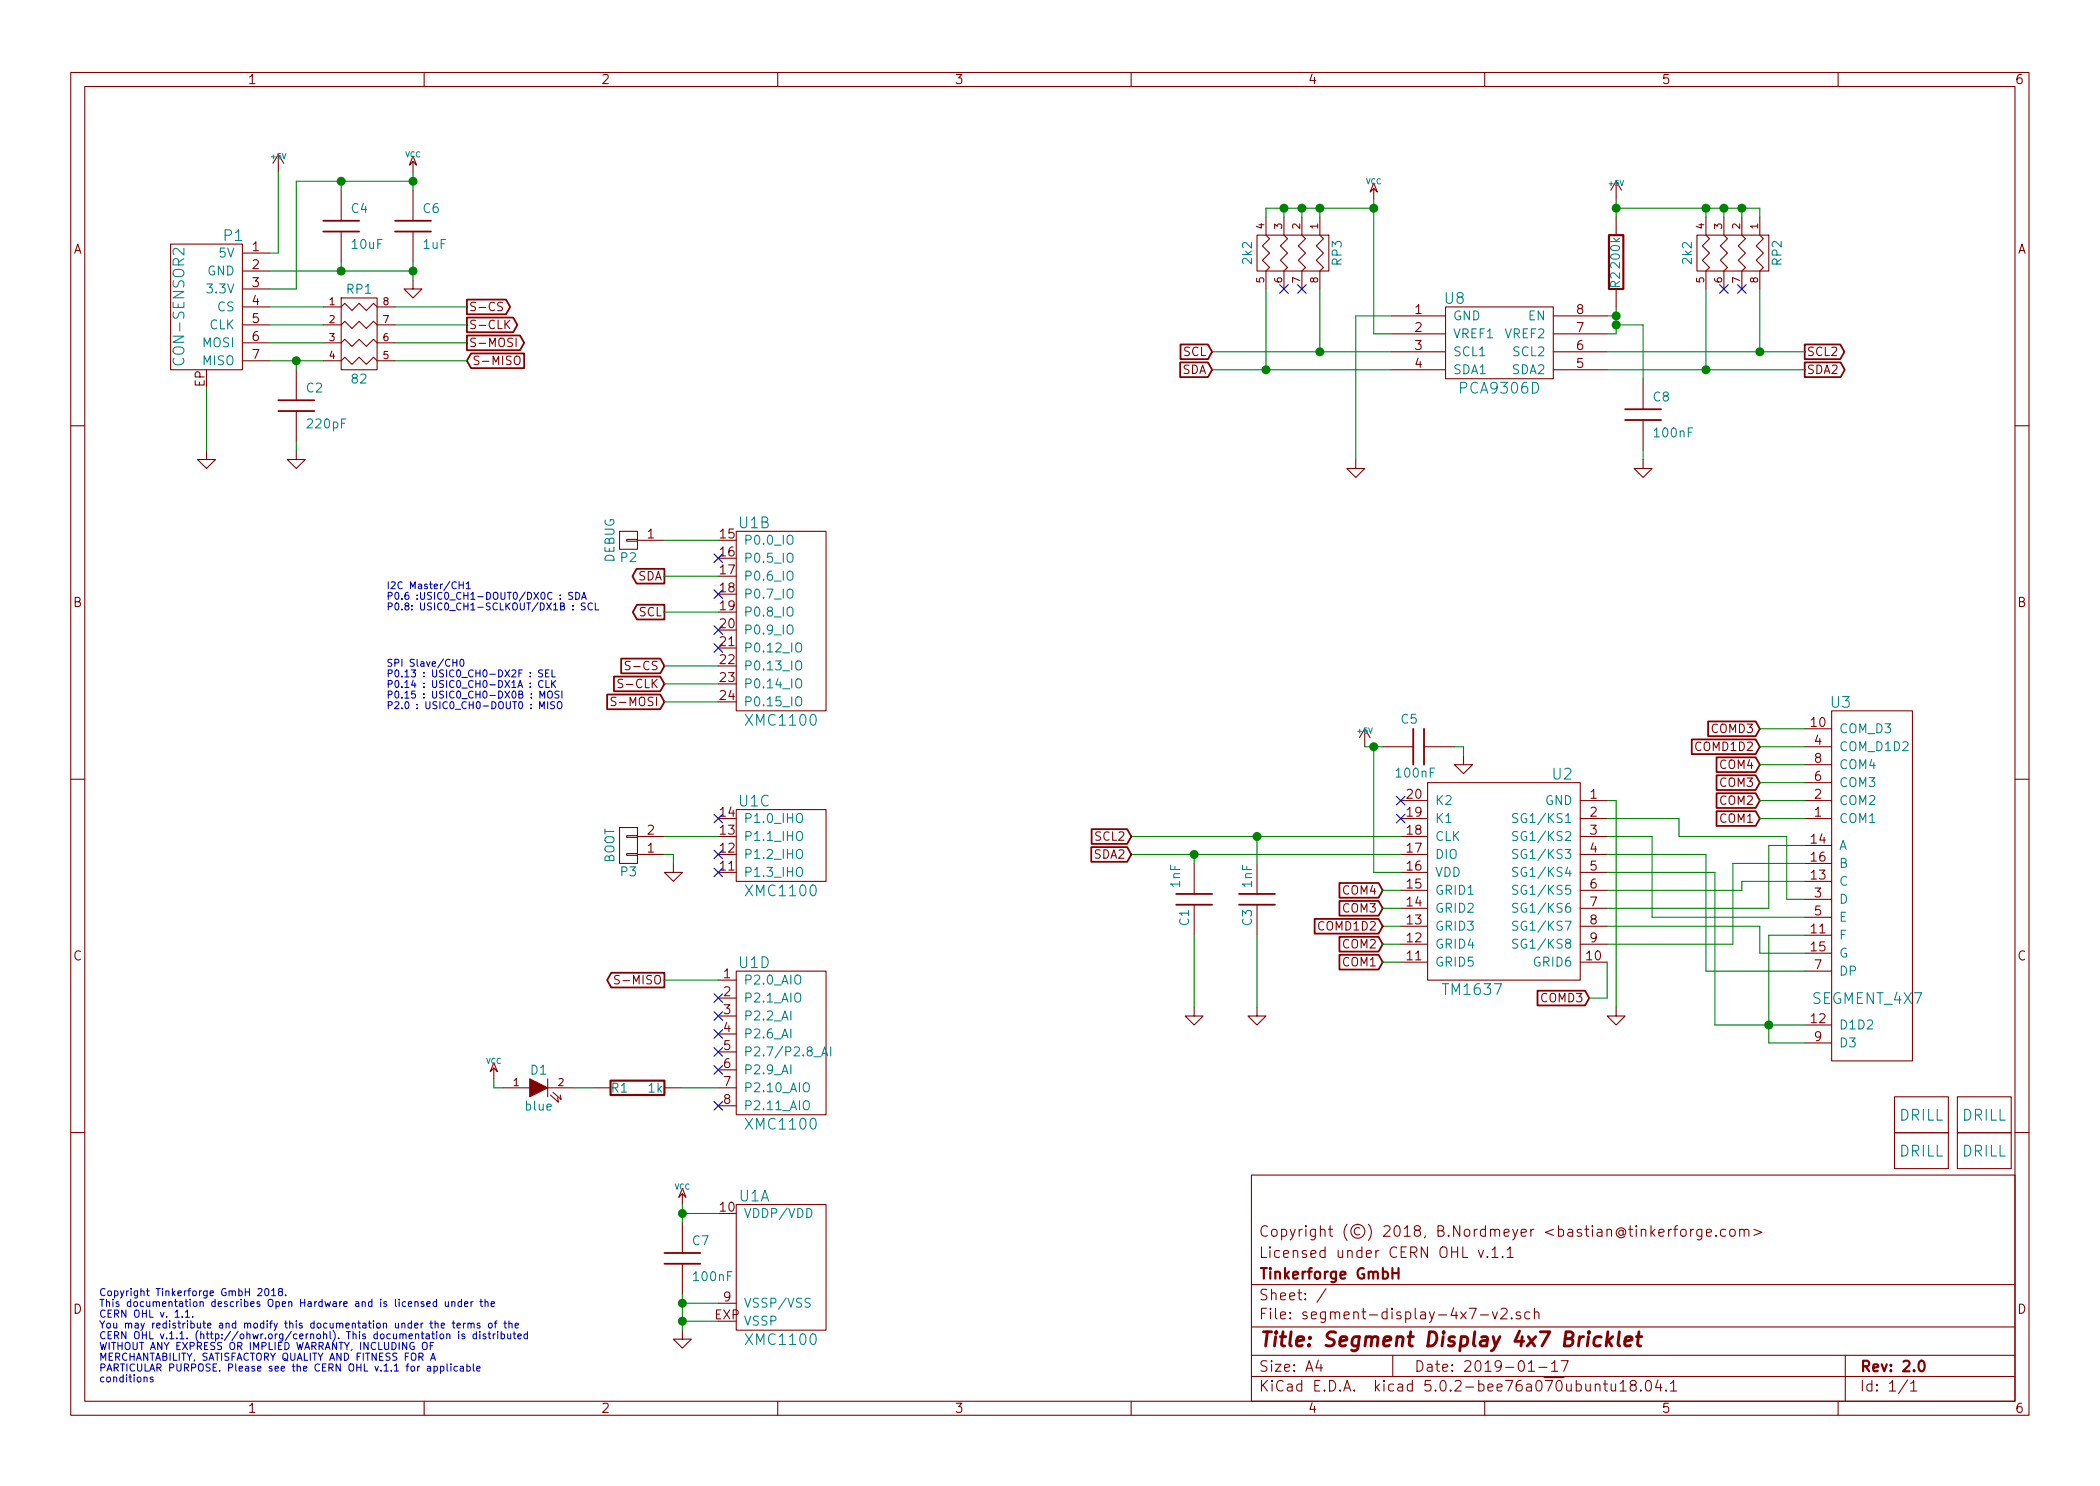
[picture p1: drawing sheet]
EESchema Schematic File Version 4
EELAYER 26 0
EELAYER END
$Descr A4 11693 8268
encoding utf-8
Sheet 1 1
Title "Segment Display 4x7 Bricklet"
Date "2019-01-17"
Rev "2.0"
Comp "Tinkerforge GmbH"
Comment1 "Licensed under CERN OHL v.1.1"
Comment2 "Copyright (©) 2018, B.Nordmeyer <bastian@tinkerforge.com>"
Comment3 ""
Comment4 ""
$EndDescr
Text Notes 550  7700 0    40   ~ 0
Copyright Tinkerforge GmbH 2018.\nThis documentation describes Open Hardware and is licensed under the\nCERN OHL v. 1.1.\nYou may redistribute and modify this documentation under the terms of the\nCERN OHL v.1.1. (http://ohwr.org/cernohl). This documentation is distributed\nWITHOUT ANY EXPRESS OR IMPLIED WARRANTY, INCLUDING OF\nMERCHANTABILITY, SATISFACTORY QUALITY AND FITNESS FOR A\nPARTICULAR PURPOSE. Please see the CERN OHL v.1.1 for applicable\nconditions\n
$Comp
L tinkerforge:DRILL U4
U 1 1
P 10700 6200
F 0 "U4" H 10750 6250 60  0001 C CNN
F 1 "DRILL" H 10700 6200 60  0000 C CNN
F 2 "kicad-libraries:DRILL_NP" H 10700 6200 60  0001 C CNN
F 3 "" H 10700 6200 60  0001 C CNN
	1    10700 6200
	1    0    0    -1  
$EndComp
$Comp
L tinkerforge:DRILL U5
U 1 1
P 10700 6400
F 0 "U5" H 10750 6450 60  0001 C CNN
F 1 "DRILL" H 10700 6400 60  0000 C CNN
F 2 "kicad-libraries:DRILL_NP" H 10700 6400 60  0001 C CNN
F 3 "" H 10700 6400 60  0001 C CNN
	1    10700 6400
	1    0    0    -1  
$EndComp
$Comp
L tinkerforge:DRILL U7
U 1 1
P 11050 6400
F 0 "U7" H 11100 6450 60  0001 C CNN
F 1 "DRILL" H 11050 6400 60  0000 C CNN
F 2 "kicad-libraries:DRILL_NP" H 11050 6400 60  0001 C CNN
F 3 "" H 11050 6400 60  0001 C CNN
	1    11050 6400
	1    0    0    -1  
$EndComp
$Comp
L tinkerforge:DRILL U6
U 1 1
P 11050 6200
F 0 "U6" H 11100 6250 60  0001 C CNN
F 1 "DRILL" H 11050 6200 60  0000 C CNN
F 2 "kicad-libraries:DRILL_NP" H 11050 6200 60  0001 C CNN
F 3 "" H 11050 6200 60  0001 C CNN
	1    11050 6200
	1    0    0    -1  
$EndComp
$Comp
L tinkerforge:SEGMENT_4X7_2 U3
U 1 1
P 10400 3950
F 0 "U3" H 10250 4000 60  0000 C CNN
F 1 "SEGMENT_4X7" H 10400 2350 60  0000 C CNN
F 2 "kicad-libraries:SEGMENT_4X7" H 10400 3950 60  0001 C CNN
F 3 "" H 10400 3950 60  0000 C CNN
	1    10400 3950
	1    0    0    -1  
$EndComp
$Comp
L tinkerforge:TM1637 U2
U 1 1
P 8350 4750
F 0 "U2" H 8000 5200 60  0000 C CNN
F 1 "TM1637" H 8500 4000 60  0000 C CNN
F 2 "kicad-libraries:SOP20" H 8350 4750 60  0001 C CNN
F 3 "" H 8350 4750 60  0000 C CNN
	1    8350 4750
	-1   0    0    -1  
$EndComp
NoConn ~ 7800 4450
NoConn ~ 7800 4550
Text GLabel 7700 5350 0    47   Input ~ 0
COM1
Text GLabel 7700 5250 0    47   Input ~ 0
COM2
Text GLabel 7700 5050 0    47   Input ~ 0
COM3
Text GLabel 7700 4950 0    47   Input ~ 0
COM4
Text GLabel 9800 4550 0    47   Input ~ 0
COM1
Text GLabel 9800 4250 0    47   Input ~ 0
COM4
Text GLabel 9800 4350 0    47   Input ~ 0
COM3
Text GLabel 9800 4450 0    47   Input ~ 0
COM2
$Comp
L tinkerforge:GND #PWR01
U 1 1
P 9000 5600
F 0 "#PWR01" H 9000 5600 30  0001 C CNN
F 1 "GND" H 9000 5530 30  0001 C CNN
F 2 "" H 9000 5600 60  0001 C CNN
F 3 "" H 9000 5600 60  0001 C CNN
	1    9000 5600
	1    0    0    -1  
$EndComp
$Comp
L tinkerforge:+5V #PWR02
U 1 1
P 7600 4150
F 0 "#PWR02" H 7600 4240 20  0001 C CNN
F 1 "+5V" H 7600 4240 30  0000 C CNN
F 2 "" H 7600 4150 60  0000 C CNN
F 3 "" H 7600 4150 60  0000 C CNN
	1    7600 4150
	1    0    0    -1  
$EndComp
$Comp
L tinkerforge:C C5
U 1 1
P 7900 4150
F 0 "C5" V 8050 4150 50  0000 L CNN
F 1 "100nF" V 7750 4050 50  0000 L CNN
F 2 "kicad-libraries:C0603F" H 7900 4150 60  0001 C CNN
F 3 "" H 7900 4150 60  0001 C CNN
	1    7900 4150
	0    -1   -1   0   
$EndComp
$Comp
L tinkerforge:GND #PWR03
U 1 1
P 8150 4200
F 0 "#PWR03" H 8150 4200 30  0001 C CNN
F 1 "GND" H 8150 4130 30  0001 C CNN
F 2 "" H 8150 4200 60  0001 C CNN
F 3 "" H 8150 4200 60  0001 C CNN
	1    8150 4200
	1    0    0    -1  
$EndComp
$Comp
L tinkerforge:C C1
U 1 1
P 6650 5000
F 0 "C1" V 6700 5050 50  0000 L CNN
F 1 "1nF" V 6750 4800 50  0000 L CNN
F 2 "kicad-libraries:C0603F" H 6650 5000 60  0001 C CNN
F 3 "" H 6650 5000 60  0001 C CNN
	1    6650 5000
	-1   0    0    1   
$EndComp
$Comp
L tinkerforge:GND #PWR04
U 1 1
P 6650 5600
F 0 "#PWR04" H 6650 5600 30  0001 C CNN
F 1 "GND" H 6650 5530 30  0001 C CNN
F 2 "" H 6650 5600 60  0001 C CNN
F 3 "" H 6650 5600 60  0001 C CNN
	1    6650 5600
	1    0    0    -1  
$EndComp
$Comp
L tinkerforge:GND #PWR05
U 1 1
P 7000 5600
F 0 "#PWR05" H 7000 5600 30  0001 C CNN
F 1 "GND" H 7000 5530 30  0001 C CNN
F 2 "" H 7000 5600 60  0001 C CNN
F 3 "" H 7000 5600 60  0001 C CNN
	1    7000 5600
	1    0    0    -1  
$EndComp
$Comp
L tinkerforge:C C3
U 1 1
P 7000 5000
F 0 "C3" V 7050 5050 50  0000 L CNN
F 1 "1nF" V 7050 4800 50  0000 L CNN
F 2 "kicad-libraries:C0603F" H 7000 5000 60  0001 C CNN
F 3 "" H 7000 5000 60  0001 C CNN
	1    7000 5000
	-1   0    0    1   
$EndComp
$Comp
L tinkerforge:GND #PWR06
U 1 1
P 1150 2500
F 0 "#PWR06" H 1150 2500 30  0001 C CNN
F 1 "GND" H 1150 2430 30  0001 C CNN
F 2 "" H 1150 2500 60  0001 C CNN
F 3 "" H 1150 2500 60  0001 C CNN
	1    1150 2500
	1    0    0    -1  
$EndComp
$Comp
L tinkerforge:VCC #PWR07
U 1 1
P 2300 950
F 0 "#PWR07" H 2300 1050 30  0001 C CNN
F 1 "VCC" H 2300 1050 30  0000 C CNN
F 2 "" H 2300 950 60  0001 C CNN
F 3 "" H 2300 950 60  0001 C CNN
	1    2300 950 
	1    0    0    -1  
$EndComp
$Comp
L tinkerforge:CON-SENSOR2 P1
U 1 1
P 1150 1700
F 0 "P1" H 1000 2100 60  0000 C CNN
F 1 "CON-SENSOR2" V 1300 1700 60  0000 C CNN
F 2 "kicad-libraries:CON-SENSOR2" H 1250 1550 60  0001 C CNN
F 3 "" H 1250 1550 60  0000 C CNN
	1    1150 1700
	-1   0    0    -1  
$EndComp
$Comp
L tinkerforge:C C4
U 1 1
P 1900 1250
F 0 "C4" H 1950 1350 50  0000 L CNN
F 1 "10uF" H 1950 1150 50  0000 L CNN
F 2 "kicad-libraries:C0805" H 1900 1250 60  0001 C CNN
F 3 "" H 1900 1250 60  0000 C CNN
	1    1900 1250
	1    0    0    -1  
$EndComp
$Comp
L tinkerforge:C C6
U 1 1
P 2300 1250
F 0 "C6" H 2350 1350 50  0000 L CNN
F 1 "1uF" H 2350 1150 50  0000 L CNN
F 2 "kicad-libraries:C0603F" H 2300 1250 60  0001 C CNN
F 3 "" H 2300 1250 60  0000 C CNN
	1    2300 1250
	1    0    0    -1  
$EndComp
$Comp
L tinkerforge:GND #PWR08
U 1 1
P 2300 1550
F 0 "#PWR08" H 2300 1550 30  0001 C CNN
F 1 "GND" H 2300 1480 30  0001 C CNN
F 2 "" H 2300 1550 60  0001 C CNN
F 3 "" H 2300 1550 60  0001 C CNN
	1    2300 1550
	1    0    0    -1  
$EndComp
$Comp
L tinkerforge:+5V #PWR09
U 1 1
P 1550 950
F 0 "#PWR09" H 1550 1040 20  0001 C CNN
F 1 "+5V" H 1550 1040 30  0000 C CNN
F 2 "" H 1550 950 60  0000 C CNN
F 3 "" H 1550 950 60  0000 C CNN
	1    1550 950 
	1    0    0    -1  
$EndComp
$Comp
L tinkerforge:R_PACK4 RP1
U 1 1
P 2000 2050
F 0 "RP1" H 2000 2500 50  0000 C CNN
F 1 "82" H 2000 2000 50  0000 C CNN
F 2 "kicad-libraries:4X0402" H 2000 2050 50  0001 C CNN
F 3 "" H 2000 2050 50  0000 C CNN
	1    2000 2050
	1    0    0    -1  
$EndComp
$Comp
L tinkerforge:C C2
U 1 1
P 1650 2250
F 0 "C2" H 1700 2350 50  0000 L CNN
F 1 "220pF" H 1700 2150 50  0000 L CNN
F 2 "kicad-libraries:C0402F" H 1650 2250 60  0001 C CNN
F 3 "" H 1650 2250 60  0000 C CNN
	1    1650 2250
	1    0    0    -1  
$EndComp
Text GLabel 2600 1700 2    47   Output ~ 0
S-CS
Text GLabel 2600 1800 2    47   Output ~ 0
S-CLK
Text GLabel 2600 1900 2    47   Output ~ 0
S-MOSI
Text GLabel 2600 2000 2    47   Input ~ 0
S-MISO
$Comp
L tinkerforge:GND #PWR010
U 1 1
P 1650 2500
F 0 "#PWR010" H 1650 2500 30  0001 C CNN
F 1 "GND" H 1650 2430 30  0001 C CNN
F 2 "" H 1650 2500 60  0001 C CNN
F 3 "" H 1650 2500 60  0001 C CNN
	1    1650 2500
	1    0    0    -1  
$EndComp
$Comp
L tinkerforge:XMC1XXX24 U1
U 1 1
P 4350 7050
F 0 "U1" H 4200 7450 60  0000 C CNN
F 1 "XMC1100" H 4350 6650 60  0000 C CNN
F 2 "kicad-libraries:QFN24-4x4mm-0.5mm" H 4500 7800 60  0001 C CNN
F 3 "" H 4500 7800 60  0000 C CNN
	1    4350 7050
	1    0    0    -1  
$EndComp
$Comp
L tinkerforge:XMC1XXX24 U1
U 2 1
P 4350 3450
F 0 "U1" H 4200 4000 60  0000 C CNN
F 1 "XMC1100" H 4350 2900 60  0000 C CNN
F 2 "kicad-libraries:QFN24-4x4mm-0.5mm" H 4500 4200 60  0001 C CNN
F 3 "" H 4500 4200 60  0000 C CNN
	2    4350 3450
	1    0    0    -1  
$EndComp
$Comp
L tinkerforge:XMC1XXX24 U1
U 3 1
P 4350 4700
F 0 "U1" H 4200 4950 60  0000 C CNN
F 1 "XMC1100" H 4350 4450 60  0000 C CNN
F 2 "kicad-libraries:QFN24-4x4mm-0.5mm" H 4500 5450 60  0001 C CNN
F 3 "" H 4500 5450 60  0000 C CNN
	3    4350 4700
	1    0    0    -1  
$EndComp
$Comp
L tinkerforge:XMC1XXX24 U1
U 4 1
P 4350 5800
F 0 "U1" H 4200 6250 60  0000 C CNN
F 1 "XMC1100" H 4350 5350 60  0000 C CNN
F 2 "kicad-libraries:QFN24-4x4mm-0.5mm" H 4500 6550 60  0001 C CNN
F 3 "" H 4500 6550 60  0000 C CNN
	4    4350 5800
	1    0    0    -1  
$EndComp
Text Notes 2150 3400 0    39   ~ 0
I2C Master/CH1\nP0.6 :USIC0_CH1-DOUT0/DX0C : SDA\nP0.8: USIC0_CH1-SCLKOUT/DX1B : SCL
Text Notes 2150 3950 0    39   ~ 0
SPI Slave/CH0\nP0.13 : USIC0_CH0-DX2F : SEL\nP0.14 : USIC0_CH0-DX1A : CLK\nP0.15 : USIC0_CH0-DX0B : MOSI\nP2.0 : USIC0_CH0-DOUT0 : MISO
$Comp
L tinkerforge:C C7
U 1 1
P 3800 7000
F 0 "C7" H 3850 7100 50  0000 L CNN
F 1 "100nF" H 3850 6900 50  0000 L CNN
F 2 "kicad-libraries:C0603F" H 3800 7000 60  0001 C CNN
F 3 "" H 3800 7000 60  0000 C CNN
	1    3800 7000
	1    0    0    -1  
$EndComp
$Comp
L tinkerforge:GND #PWR011
U 1 1
P 3800 7400
F 0 "#PWR011" H 3800 7400 30  0001 C CNN
F 1 "GND" H 3800 7330 30  0001 C CNN
F 2 "" H 3800 7400 60  0001 C CNN
F 3 "" H 3800 7400 60  0001 C CNN
	1    3800 7400
	1    0    0    -1  
$EndComp
$Comp
L tinkerforge:VCC #PWR012
U 1 1
P 3800 6700
F 0 "#PWR012" H 3800 6800 30  0001 C CNN
F 1 "VCC" H 3800 6800 30  0000 C CNN
F 2 "" H 3800 6700 60  0001 C CNN
F 3 "" H 3800 6700 60  0001 C CNN
	1    3800 6700
	1    0    0    -1  
$EndComp
NoConn ~ 4000 4850
NoConn ~ 4000 4750
NoConn ~ 4000 4550
Text GLabel 3700 3700 0    47   Input ~ 0
S-CS
Text GLabel 3700 3800 0    47   Input ~ 0
S-CLK
Text GLabel 3700 3900 0    47   Input ~ 0
S-MOSI
Text GLabel 3700 5450 0    47   Output ~ 0
S-MISO
Text GLabel 3700 3400 0    47   Output ~ 0
SCL
Text GLabel 3700 3200 0    47   Output ~ 0
SDA
$Comp
L tinkerforge:CONN_01X01 P2
U 1 1
P 3500 3000
F 0 "P2" H 3500 3100 50  0000 C CNN
F 1 "DEBUG" V 3600 3000 50  0000 C CNN
F 2 "kicad-libraries:DEBUG_PAD" H 3500 3000 50  0001 C CNN
F 3 "" H 3500 3000 50  0000 C CNN
	1    3500 3000
	-1   0    0    1   
$EndComp
NoConn ~ 4000 3600
NoConn ~ 4000 3500
NoConn ~ 4000 3300
NoConn ~ 4000 3100
NoConn ~ 4000 5550
NoConn ~ 4000 5650
NoConn ~ 4000 5850
NoConn ~ 4000 5950
NoConn ~ 4000 6150
$Comp
L tinkerforge:CONN_01X02 P3
U 1 1
P 3500 4700
F 0 "P3" H 3500 4850 50  0000 C CNN
F 1 "BOOT" V 3600 4700 50  0000 C CNN
F 2 "kicad-libraries:SolderJumper" H 3500 4700 50  0001 C CNN
F 3 "" H 3500 4700 50  0000 C CNN
	1    3500 4700
	-1   0    0    1   
$EndComp
$Comp
L tinkerforge:GND #PWR013
U 1 1
P 3750 4800
F 0 "#PWR013" H 3750 4800 30  0001 C CNN
F 1 "GND" H 3750 4730 30  0001 C CNN
F 2 "" H 3750 4800 60  0001 C CNN
F 3 "" H 3750 4800 60  0001 C CNN
	1    3750 4800
	1    0    0    -1  
$EndComp
$Comp
L tinkerforge:R R1
U 1 1
P 3550 6050
F 0 "R1" V 3550 5950 50  0000 C CNN
F 1 "1k" V 3550 6150 50  0000 C CNN
F 2 "kicad-libraries:R0603F" H 3550 6050 60  0001 C CNN
F 3 "" H 3550 6050 60  0000 C CNN
	1    3550 6050
	0    1    1    0   
$EndComp
$Comp
L tinkerforge:LED D1
U 1 1
P 3000 6050
F 0 "D1" H 3000 6150 50  0000 C CNN
F 1 "blue" H 3000 5950 50  0000 C CNN
F 2 "kicad-libraries:D0603F" H 3000 6050 50  0001 C CNN
F 3 "" H 3000 6050 50  0000 C CNN
	1    3000 6050
	1    0    0    -1  
$EndComp
$Comp
L tinkerforge:VCC #PWR014
U 1 1
P 2750 6000
F 0 "#PWR014" H 2750 6100 30  0001 C CNN
F 1 "VCC" H 2750 6100 30  0000 C CNN
F 2 "" H 2750 6000 60  0001 C CNN
F 3 "" H 2750 6000 60  0001 C CNN
	1    2750 6000
	1    0    0    -1  
$EndComp
Text GLabel 6750 2050 0    47   Input ~ 0
SDA
Text GLabel 6750 1950 0    47   Input ~ 0
SCL
$Comp
L tinkerforge:PCA9306 U8
U 1 1
P 8350 1900
F 0 "U8" H 8100 2150 60  0000 C CNN
F 1 "PCA9306D" H 8350 1650 60  0000 C CNN
F 2 "kicad-libraries:SOIC8" H 8350 1900 60  0001 C CNN
F 3 "" H 8350 1900 60  0000 C CNN
	1    8350 1900
	1    0    0    -1  
$EndComp
$Comp
L tinkerforge:VCC #PWR015
U 1 1
P 7650 1100
F 0 "#PWR015" H 7650 1200 30  0001 C CNN
F 1 "VCC" H 7650 1200 30  0000 C CNN
F 2 "" H 7650 1100 60  0001 C CNN
F 3 "" H 7650 1100 60  0001 C CNN
	1    7650 1100
	1    0    0    -1  
$EndComp
$Comp
L tinkerforge:+5V #PWR016
U 1 1
P 9000 1100
F 0 "#PWR016" H 9000 1190 20  0001 C CNN
F 1 "+5V" H 9000 1190 30  0000 C CNN
F 2 "" H 9000 1100 60  0000 C CNN
F 3 "" H 9000 1100 60  0000 C CNN
	1    9000 1100
	1    0    0    -1  
$EndComp
$Comp
L tinkerforge:GND #PWR017
U 1 1
P 7550 2550
F 0 "#PWR017" H 7550 2550 30  0001 C CNN
F 1 "GND" H 7550 2480 30  0001 C CNN
F 2 "" H 7550 2550 60  0001 C CNN
F 3 "" H 7550 2550 60  0001 C CNN
	1    7550 2550
	1    0    0    -1  
$EndComp
$Comp
L tinkerforge:R R2
U 1 1
P 9000 1450
F 0 "R2" V 9000 1550 50  0000 C CNN
F 1 "200k" V 9000 1400 50  0000 C CNN
F 2 "kicad-libraries:R0603F" H 9000 1450 60  0001 C CNN
F 3 "" H 9000 1450 60  0000 C CNN
	1    9000 1450
	-1   0    0    1   
$EndComp
$Comp
L tinkerforge:R_PACK4 RP2
U 1 1
P 9450 1400
F 0 "RP2" H 9450 1850 50  0000 C CNN
F 1 "2k2" H 9450 1350 50  0000 C CNN
F 2 "kicad-libraries:4X0402" H 9450 1400 50  0001 C CNN
F 3 "" H 9450 1400 50  0000 C CNN
	1    9450 1400
	0    1    1    0   
$EndComp
Text GLabel 10050 1950 2    47   Output ~ 0
SCL2
Text GLabel 10050 2050 2    47   Output ~ 0
SDA2
$Comp
L tinkerforge:C C8
U 1 1
P 9150 2300
F 0 "C8" H 9200 2400 50  0000 L CNN
F 1 "100nF" H 9200 2200 50  0000 L CNN
F 2 "kicad-libraries:C0603F" H 9150 2300 60  0001 C CNN
F 3 "" H 9150 2300 60  0000 C CNN
	1    9150 2300
	1    0    0    -1  
$EndComp
Wire Wire Line
	6300 4650 7000 4650
Wire Wire Line
	6300 4750 6650 4750
Wire Wire Line
	7700 4950 7800 4950
Wire Wire Line
	7800 5050 7700 5050
Wire Wire Line
	7700 5150 7800 5150
Wire Wire Line
	7800 5250 7700 5250
Wire Wire Line
	9800 4250 10050 4250
Wire Wire Line
	10050 4350 9800 4350
Wire Wire Line
	10050 4550 9800 4550
Wire Wire Line
	10050 5200 9850 5200
Wire Wire Line
	7600 4150 7650 4150
Wire Wire Line
	7800 4850 7650 4850
Wire Wire Line
	7650 4850 7650 4150
Connection ~ 7650 4150
Wire Wire Line
	1500 1700 1800 1700
Wire Wire Line
	2200 1700 2600 1700
Wire Wire Line
	2600 1800 2200 1800
Wire Wire Line
	2200 1900 2600 1900
Wire Wire Line
	2600 2000 2200 2000
Wire Wire Line
	1800 2000 1650 2000
Wire Wire Line
	1650 2500 1650 2450
Wire Wire Line
	1150 2150 1150 2500
Wire Wire Line
	1650 2000 1650 2050
Connection ~ 1650 2000
Wire Wire Line
	1500 1800 1800 1800
Wire Wire Line
	1800 1900 1500 1900
Wire Wire Line
	1500 1600 1650 1600
Wire Wire Line
	1650 1600 1650 1000
Wire Wire Line
	1650 1000 1900 1000
Wire Wire Line
	2300 950  2300 1000
Connection ~ 2300 1000
Wire Wire Line
	1900 1050 1900 1000
Connection ~ 1900 1000
Wire Wire Line
	1500 1500 1900 1500
Wire Wire Line
	2300 1450 2300 1500
Connection ~ 2300 1500
Wire Wire Line
	1900 1450 1900 1500
Connection ~ 1900 1500
Wire Wire Line
	1500 1400 1550 1400
Wire Wire Line
	1550 1400 1550 950 
Wire Wire Line
	3800 6800 3800 6750
Wire Wire Line
	4000 6750 3800 6750
Connection ~ 3800 6750
Wire Wire Line
	3800 7200 3800 7250
Wire Wire Line
	4000 7350 3800 7350
Connection ~ 3800 7350
Wire Wire Line
	4000 7250 3800 7250
Connection ~ 3800 7250
Wire Wire Line
	3700 3000 4000 3000
Wire Wire Line
	4000 3200 3700 3200
Wire Wire Line
	3700 3400 4000 3400
Wire Wire Line
	3700 3700 4000 3700
Wire Wire Line
	4000 3800 3700 3800
Wire Wire Line
	3700 3900 4000 3900
Wire Wire Line
	2750 6000 2750 6050
Wire Wire Line
	2750 6050 2800 6050
Wire Wire Line
	3200 6050 3300 6050
Wire Wire Line
	3800 6050 4000 6050
Wire Wire Line
	4000 5450 3700 5450
Wire Wire Line
	6750 2050 7050 2050
Wire Wire Line
	6750 1950 7350 1950
Wire Wire Line
	7550 1750 7750 1750
Wire Wire Line
	7550 1750 7550 2550
Wire Wire Line
	7650 1850 7750 1850
Wire Wire Line
	7650 1100 7650 1150
Wire Wire Line
	9000 1700 9000 1750
Wire Wire Line
	9000 1750 8950 1750
Wire Wire Line
	9000 1100 9000 1150
Wire Wire Line
	9000 1150 9500 1150
Wire Wire Line
	9800 1150 9800 1200
Connection ~ 9000 1150
Wire Wire Line
	9700 1200 9700 1150
Connection ~ 9700 1150
Wire Wire Line
	9600 1200 9600 1150
Connection ~ 9600 1150
Wire Wire Line
	9500 1200 9500 1150
Connection ~ 9500 1150
Wire Wire Line
	8950 2050 9500 2050
Wire Wire Line
	10050 1950 9800 1950
Wire Wire Line
	9000 1850 8950 1850
Connection ~ 9000 1750
Wire Wire Line
	9500 1600 9500 2050
Connection ~ 9500 2050
Wire Wire Line
	9800 1600 9800 1950
Connection ~ 9800 1950
Wire Wire Line
	9150 2100 9150 1800
Wire Wire Line
	9150 1800 9000 1800
Connection ~ 9000 1800
Wire Wire Line
	9150 2500 9150 2550
$Comp
L tinkerforge:GND #PWR018
U 1 1
P 9150 2550
F 0 "#PWR018" H 9150 2550 30  0001 C CNN
F 1 "GND" H 9150 2480 30  0001 C CNN
F 2 "" H 9150 2550 60  0001 C CNN
F 3 "" H 9150 2550 60  0001 C CNN
	1    9150 2550
	1    0    0    -1  
$EndComp
NoConn ~ 9600 1600
NoConn ~ 9700 1600
Wire Wire Line
	6650 4800 6650 4750
Connection ~ 6650 4750
Wire Wire Line
	7000 4800 7000 4650
Connection ~ 7000 4650
Text GLabel 6300 4650 0    47   Input ~ 0
SCL2
Text GLabel 6300 4750 0    47   Input ~ 0
SDA2
Wire Wire Line
	6650 5200 6650 5600
Wire Wire Line
	7000 5200 7000 5600
Wire Wire Line
	8950 4450 9000 4450
Wire Wire Line
	9000 4450 9000 5600
Wire Wire Line
	8100 4150 8150 4150
Wire Wire Line
	8150 4150 8150 4200
Wire Wire Line
	4000 4650 3700 4650
Wire Wire Line
	3700 4750 3750 4750
Wire Wire Line
	3750 4750 3750 4800
NoConn ~ 4000 5750
$Comp
L tinkerforge:R_PACK4 RP3
U 1 1
P 7000 1400
F 0 "RP3" H 7000 1850 50  0000 C CNN
F 1 "2k2" H 7000 1350 50  0000 C CNN
F 2 "kicad-libraries:4X0402" H 7000 1400 50  0001 C CNN
F 3 "" H 7000 1400 50  0000 C CNN
	1    7000 1400
	0    1    1    0   
$EndComp
Wire Wire Line
	7050 1600 7050 2050
Connection ~ 7050 2050
Wire Wire Line
	7350 1600 7350 1950
Connection ~ 7350 1950
Wire Wire Line
	7350 1200 7350 1150
Wire Wire Line
	7050 1150 7150 1150
Connection ~ 7650 1150
Wire Wire Line
	7250 1200 7250 1150
Connection ~ 7350 1150
Wire Wire Line
	7150 1200 7150 1150
Connection ~ 7250 1150
Wire Wire Line
	7050 1200 7050 1150
Connection ~ 7150 1150
NoConn ~ 7150 1600
NoConn ~ 7250 1600
Wire Wire Line
	7650 4150 7700 4150
Wire Wire Line
	1650 2000 1500 2000
Wire Wire Line
	2300 1000 2300 1050
Wire Wire Line
	1900 1000 2300 1000
Wire Wire Line
	2300 1500 2300 1550
Wire Wire Line
	1900 1500 2300 1500
Wire Wire Line
	3800 6750 3800 6700
Wire Wire Line
	3800 7350 3800 7400
Wire Wire Line
	3800 7250 3800 7350
Wire Wire Line
	9000 1150 9000 1200
Wire Wire Line
	9700 1150 9800 1150
Wire Wire Line
	9600 1150 9700 1150
Wire Wire Line
	9500 1150 9600 1150
Wire Wire Line
	9000 1750 9000 1800
Wire Wire Line
	9500 2050 10050 2050
Wire Wire Line
	9800 1950 8950 1950
Wire Wire Line
	9000 1800 9000 1850
Wire Wire Line
	6650 4750 7800 4750
Wire Wire Line
	7000 4650 7800 4650
Wire Wire Line
	7050 2050 7750 2050
Wire Wire Line
	7350 1950 7750 1950
Wire Wire Line
	7650 1150 7650 1850
Wire Wire Line
	7350 1150 7650 1150
Wire Wire Line
	7250 1150 7350 1150
Wire Wire Line
	7150 1150 7250 1150
Wire Wire Line
	9800 4450 10050 4450
Text GLabel 9800 4150 0    47   Input ~ 0
COMD1D2
Text GLabel 7700 5150 0    47   Input ~ 0
COMD1D2
Wire Wire Line
	7800 5350 7700 5350
Text GLabel 9800 4050 0    47   Input ~ 0
COMD3
Wire Wire Line
	10050 4150 9800 4150
Wire Wire Line
	9800 4050 10050 4050
Text GLabel 8850 5550 0    47   Input ~ 0
COMD3
Wire Wire Line
	8950 5550 8950 5350
Wire Wire Line
	8850 5550 8950 5550
Wire Wire Line
	10050 5700 9850 5700
Wire Wire Line
	9850 5700 9850 5200
Wire Wire Line
	10050 5800 9850 5800
Wire Wire Line
	9850 5800 9850 5700
Connection ~ 9850 5700
Wire Wire Line
	8950 5250 9650 5250
Wire Wire Line
	9650 5250 9650 4800
Wire Wire Line
	9650 4800 10050 4800
Wire Wire Line
	10050 5300 9800 5300
Wire Wire Line
	9800 5300 9800 5150
Wire Wire Line
	9800 5150 8950 5150
Wire Wire Line
	10050 4900 9700 4900
Wire Wire Line
	9700 4900 9700 4950
Wire Wire Line
	9700 4950 8950 4950
Wire Wire Line
	8950 4850 9550 4850
Wire Wire Line
	9550 4850 9550 5700
Wire Wire Line
	9550 5700 9850 5700
Wire Wire Line
	8950 4750 9500 4750
Wire Wire Line
	9500 4750 9500 5400
Wire Wire Line
	9500 5400 10050 5400
Wire Wire Line
	9850 4700 9850 5050
Wire Wire Line
	9850 4700 10050 4700
Wire Wire Line
	8950 5050 9850 5050
Wire Wire Line
	9200 5100 9200 4650
Wire Wire Line
	9200 4650 8950 4650
Wire Wire Line
	9200 5100 10050 5100
Wire Wire Line
	10050 5000 9950 5000
Wire Wire Line
	9950 5000 9950 4650
Wire Wire Line
	9950 4650 9350 4650
Wire Wire Line
	9350 4650 9350 4550
Wire Wire Line
	9350 4550 8950 4550
$EndSCHEMATC
